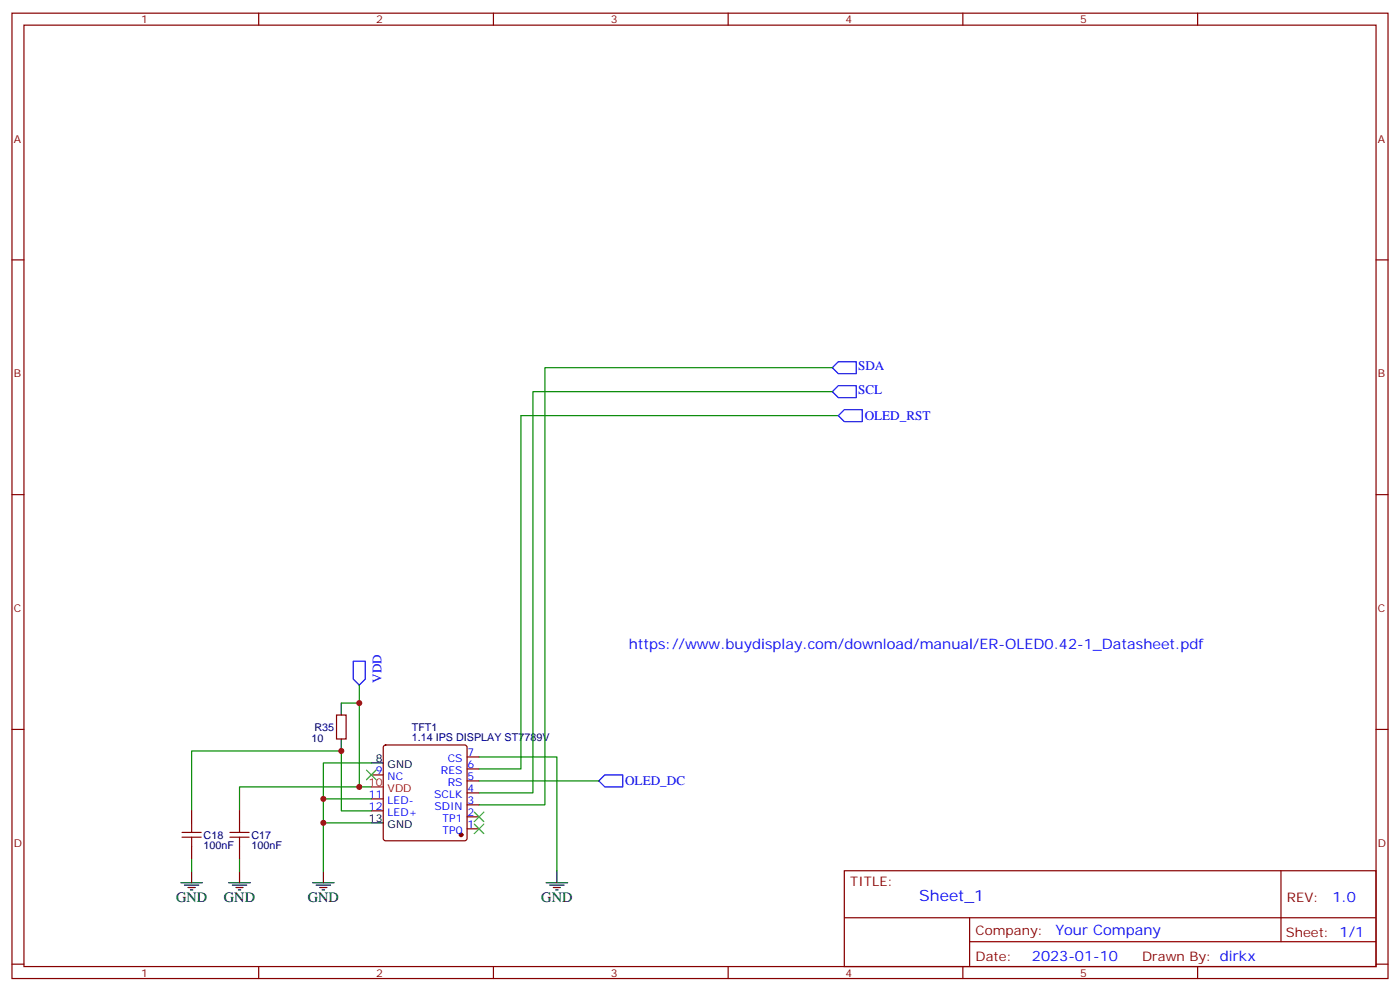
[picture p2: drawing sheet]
<svg xmlns="http://www.w3.org/2000/svg" width="412mm" height="292mm" viewBox="0 0 412 292" stroke-linecap="round" stroke-linejoin="round" font-family="sans-serif">
<g fill="none" stroke="#870000" stroke-width=".35">
<path d="M3.5 3.9h405.4v284.3h-405.4zM7.1 7.4h398.2v277.3h-398.2zM76.2 3.9v3.5M145.3 3.9v3.5M214.5 3.9v3.5M283.6 3.9v3.5M352.8 3.9v3.5M3.5 76.6h3.6M405.3 76.6h3.6M3.5 145.7h3.6M405.3 145.7h3.6M3.5 214.8h3.6"/>
<path d="M99.1 210.6h2.9v7.1h-2.9zM113.1 219.6l.5-.2h23.3l.5 .2 .2 .5v26.8l-.3 .5-.4 .3h-23.3l-.5-.3-.2-.5v-26.8zM405.3 214.8h3.6M109.4 228.2h3.5M109.4 235.3h3.5M109.4 238.8h3.5M137.6 237.1h3.5M137.6 233.5h3.5M137.6 230h3.5M137.6 226.5h3.5M137.6 223h3.5M137.6 244.1h3.5"/>
<path d="M137.6 240.6h3.5M248.7 256.5h156.6v28.2h-156.6zM377.3 256.5v20.9M248.7 270.3h156.5M285.6 277.4h119.6M285.6 270.3v14.1M3.5 284h3.6M76.2 284.7v3.5M145.3 284.7v3.5M214.5 284.7v3.5M283.6 284.7v3.5M352.8 284.7v3.5"/>
<path d="M405.3 284h3.6"/>
</g>
<g fill="none" stroke="#008700" stroke-width=".35">
<path d="M245.2 115.4h-88.2v118.1h-15.9M245.2 108.3h-84.7v128.8h-19.4M246.9 122.4h-93.4v104.1h-12.4M100.5 207.1h5.3M105.8 201.8v30h3.6M56.4 238.8v-17.6h44.1v17.6h8.9M95.2 235.3h14.2M105.8 231.8h-35.2v7M109.4 224.7h-14.2v17.7M141.1 223h22.9v33.5M141.1 230h35.3M56.4 252.9v3.6"/>
<path d="M70.6 252.9v3.6M109.4 242.4h-14.2v14.1"/>
</g>
<path d="M245.2 108.3l1.7-1.8h5.3v3.6h-5.3zM246.9 113.6h5.3v3.5h-5.3l-1.7-1.7zM246.9 122.4l1.8-1.7h5.3v3.5h-5.3zM104.1 194.7h3.5v5.3l-1.8 1.8-1.7-1.8zM176.4 230l1.8-1.8h5.2v3.6h-5.2z" fill="none" stroke="#00f" stroke-width=".35"/>
<circle cx="135.8" cy="245.9" r=".53" fill="#870000" stroke="#870000" stroke-width=".35"/>
<g fill="none" stroke="#000" stroke-width=".35">
<path d="M100.5 207.1v3.5M100.5 217.7v3.5M109.4 224.7h3.5M53.3 260h6.3M56.4 256.5v3.5M67.4 260h6.3M70.6 256.5v3.5M92.1 260h6.3M95.2 256.5v3.5M109.4 242.4h3.5M160.9 260h6.3M164 256.5v3.5"/>
<path d="M54.3 260.7h4.3M55.4 261.4h2.1M56.1 262.1h.7M68.4 260.7h4.3M69.5 261.4h2.1M70.2 262.1h.7M93.1 260.7h4.3M94.2 261.4h2.1M94.9 262.1h.7M161.9 260.7h4.3M163 261.4h2.1M163.7 262.1h.7"/>
</g>
<path d="M109.4 231.8h3.5" fill="none" stroke="#f00" stroke-width=".35"/>
<path d="M107.9 226.8l2.9 2.9M110.8 226.8l-2.9 2.9M139.7 239.2l2.8 2.8M142.5 239.2l-2.8 2.8M139.7 242.7l2.8 2.8M142.5 242.7l-2.8 2.8" fill="none" stroke="#3c3" stroke-width=".35"/>
<g fill="#c00">
<circle cx="95.3" cy="242.4" r=".88"/>
<circle cx="95.3" cy="235.3" r=".88"/>
<circle cx="105.8" cy="207.1" r=".88"/>
<circle cx="100.5" cy="221.2" r=".88"/>
<circle cx="105.8" cy="231.8" r=".88"/>
</g>
<path d="M53.6 246.6h5.7M53.6 245.2h5.7M56.4 242.4v2.8M56.4 246.6v2.8M67.7 246.6h5.7M67.7 245.2h5.7M70.6 242.4v2.8M70.6 246.6v2.8" fill="none" stroke="#a10000" stroke-width=".35"/>
<path d="M56.4 238.8v3.6M70.6 238.8v3.6M56.4 249.4v3.5M70.6 249.4v3.5" fill="none" stroke="#870000" stroke-width=".35"/>
<text font-size="4.6" fill="#00f" x="270.8" y="265.5">Sheet_1</text>
<g font-size="4.2" fill="#00f">
<text x="185.2" y="191.2">https://www.buydisplay.com/download/manual/ER-OLED0.42-1_Datasheet.pdf</text>
<text x="392.5" y="265.7">1.0</text>
<text x="310.9" y="275.3">Your Company</text>
<text x="304" y="283.1">2023-01-10</text>
</g>
<g font-size="4.2">
<text x="51.9" y="265.6">GND</text>
<text x="66" y="265.6">GND</text>
<text x="90.7" y="265.6">GND</text>
<text x="159.5" y="265.6">GND</text>
</g>
<g font-size="3.9" fill="#00f">
<text x="252.8" y="109">SDA</text>
<text x="252.8" y="116.1">SCL</text>
<text x="254.7" y="123.6">OLED_RST</text>
<text x="112.4" y="201.1" transform="rotate(-90 112.4 201.1)">VDD</text>
<text x="184.1" y="231.3">OLED_DC</text>
</g>
<g font-size="3.9" fill="#800">
<text x="250.5" y="261.1">TITLE:</text>
<text x="379.1" y="265.7">REV:</text>
<text x="287.4" y="275.3">Company:</text>
<text x="378.7" y="275.9">Sheet: 1/1</text>
<text x="287.4" y="282.9">Date:</text>
<text x="336.4" y="283">Drawn By: dirkx</text>
</g>
<g font-size="3.2" fill="#800">
<text x="41.6" y="6.9">1</text>
<text x="110.8" y="6.9">2</text>
<text x="179.9" y="6.9">3</text>
<text x="249.1" y="6.9">4</text>
<text x="318.2" y="6.9">5</text>
<text x="4.1" y="42">A</text>
<text x="405.9" y="42">A</text>
<text x="4.1" y="111.1">B</text>
<text x="405.9" y="111.1">B</text>
<text x="4.1" y="180.3">C</text>
<text x="405.9" y="180.3">C</text>
<text x="4.1" y="249.4">D</text>
<text x="405.9" y="249.4">D</text>
<text x="41.6" y="287.7">1</text>
<text x="110.8" y="287.7">2</text>
<text x="179.9" y="287.7">3</text>
<text x="249.1" y="287.7">4</text>
<text x="318.2" y="287.7">5</text>
</g>
<g font-size="3.2" fill="#000080">
<text x="92.6" y="215.3">R35</text>
<text x="121.3" y="215.2">TFT1</text>
<text x="91.7" y="218.4">10</text>
<text x="121.3" y="218.4">1.14 IPS DISPLAY ST7789V</text>
<text x="60" y="250.2">100nF</text>
<text x="60" y="247">C18</text>
<text x="74.1" y="250.2">100nF</text>
<text x="74.1" y="247">C17</text>
</g>
<g font-size="3.2">
<text x="110.7" y="224.4">8</text>
<text x="114.2" y="226.1">GND</text>
<text x="108.7" y="242">13</text>
<text x="114.2" y="243.8">GND</text>
</g>
<g font-size="3.2" fill="#00f">
<text x="110.7" y="227.9">9</text>
<text x="129.9" y="227.9">RES</text>
<text x="131.9" y="224.4">CS</text>
<text x="137.8" y="226.1">6</text>
<text x="137.8" y="222.6">7</text>
<text x="114.2" y="229.7">NC</text>
<text x="131.9" y="231.4">RS</text>
<text x="137.8" y="233.2">4</text>
<text x="137.8" y="229.7">5</text>
<text x="108.7" y="235">11</text>
<text x="108.7" y="238.5">12</text>
<text x="114.2" y="236.7">LED-</text>
<text x="127.9" y="235">SCLK</text>
<text x="128" y="238.5">SDIN</text>
<text x="137.8" y="236.7">3</text>
<text x="114.2" y="240.2">LED+</text>
<text x="130.4" y="245.5">TP0</text>
<text x="130.4" y="242">TP1</text>
<text x="137.8" y="243.8">1</text>
<text x="137.8" y="240.2">2</text>
</g>
<g font-size="3.2" fill="#f00">
<text x="108.7" y="231.4">10</text>
<text x="114.2" y="233.2">VDD</text>
</g>
</svg>
